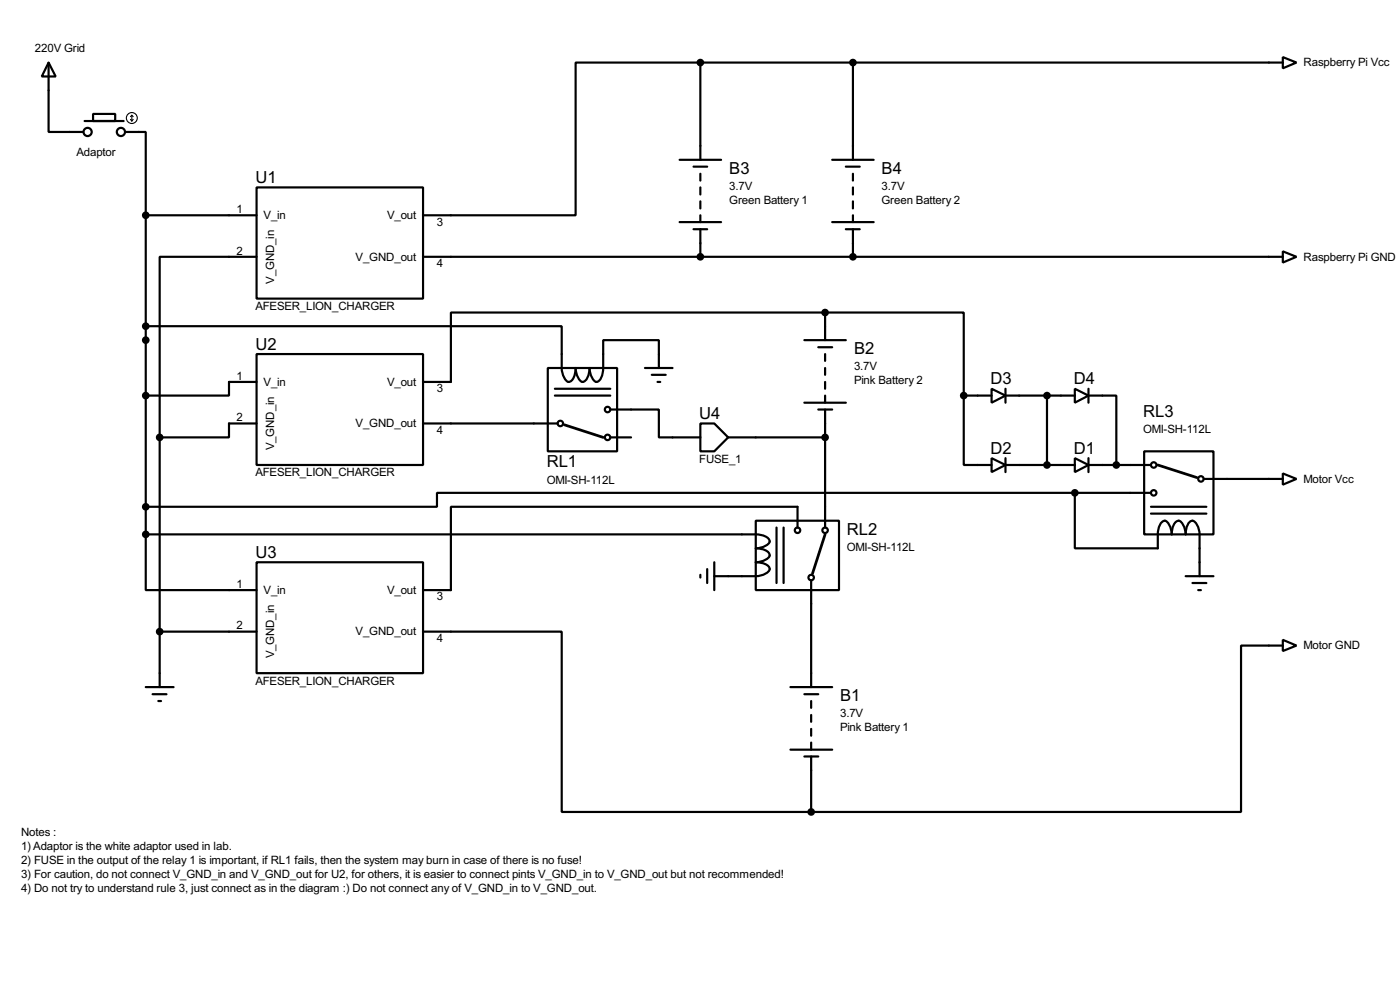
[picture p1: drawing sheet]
<svg xmlns="http://www.w3.org/2000/svg" width="256mm" height="180mm" viewBox="0 0 256 180" stroke-linecap="round" stroke-linejoin="round" font-family="sans-serif">
<g fill="none" stroke="#000" stroke-width=".4">
<path d="M8.9 11.5l1.3 2.5h-2.5zM8.9 11.5v12.7h6.4M128.3 11.5h-22.8v27.9h-28M128.3 11.5v17.8M128.3 11.5h106.7M156.3 11.5v17.8M235 10.5l2.5 1-2.5 1zM15.5 22.2h7.2M17.1 20.9h4v1.3h-4zM22.9 24.2h3.8v15.2M26.7 39.4h20.3M26.7 39.4v58.4"/>
<path d="M47 34.3h30.5v20.4h-30.5zM124.5 29.3h7.6M127.1 30.5h2.5M128.3 31.8v1.3M128.3 34.3v1.3M128.3 36.9v1.3M128.3 39.4v1.3M152.5 29.3h7.6M155 30.5h2.5M156.3 31.8v1.3M156.3 34.3v1.3M156.3 36.9v1.3"/>
<path d="M156.3 39.4v1.3M26.7 59.7h76.2v5.1a7.1 7.1 0 0 0 .4 4.3l.6 .7a.91 .91 0 0 0 1.2-.7l.4-1.7a2.75 2.75 0 0 0 1.2 2.5 2.37 2.37 0 0 0 1.3-2.5 2.75 2.75 0 0 0 1.3 2.5 1.5 1.5 0 0 0 1-1.3l.2-1.2v-5.1h10.2v5.1M47 47h-17.7v33.1M77.5 47h157.5M124.5 40.7h7.6M127.1 42h2.5M128.3 42v5M151.2 57.2h25.4v15.2M151.2 57.2h-68.6v12.7h-5.1M151.2 57.2v5.1M152.5 40.7h7.6M155 42h2.5"/>
<path d="M156.3 42v5M235 46l2.5 1-2.5 1.1zM47 64.8h30.5v20.3h-30.5zM47 69.9h-5v2.5h-15.3M47 77.5h-5v2.6h-12.7M77.5 77.5h24.7M100.4 67.4h12.7v15.2h-12.7zM101.7 72.4h10.1M101.7 71.2h10.1M111.8 75h8.9v5.1h7.6M118.2 67.4h5M119.4 68.6h2.6"/>
<path d="M120.5 69.9h.5M128.3 77.5h2.6l2.5 2.6-2.5 2.5h-2.6zM147.4 62.3h7.6M147.4 73.7h7.6M149.9 63.6h2.6M149.9 75h2.6M151.2 64.8v1.3M151.2 67.4v1.2M151.2 69.9v1.3M151.2 72.4v1.3M151.2 75v21.6M176.6 72.4v12.7h5.1"/>
<path d="M176.6 72.4h5.1M181.7 71.2l2.5 1.2-2.5 1.3zM184.2 72.4h12.7M184.2 71.2v2.5M191.8 72.4v12.7M196.9 71.2l2.5 1.2-2.5 1.3zM199.4 72.4h5.1v12.7M199.4 71.2v2.5M26.7 97.8v10.2h20.3M26.7 97.8h111.8a2.33 2.33 0 0 1 2.5 1.3 2.68 2.68 0 0 1-2.5 1.3 3.1 3.1 0 0 1 2.4 .9 .88 .88 0 0 1-.7 1.2l-1.1 .3-.6 .1a3.2 3.2 0 0 1 2.4 .9 .9 .9 0 0 1-.7 1.2l-1.1 .4-.6 .1h-7.6M29.3 80.1v45.7M111.8 80.1h3.8"/>
<path d="M133.4 80.1h17.8M138.5 95.3h15.2v12.7h-15.2zM142.3 96.6v10.1M143.6 96.6v10.1M146.1 96.6v-3.8h-63.5v15.2h-5.1M181.7 83.9l2.5 1.2-2.5 1.3zM184.2 85.1h12.7M184.2 83.9v2.5M196.9 83.9l2.5 1.2-2.5 1.3zM196.9 90.2h-116.8v2.6h-53.4M196.9 90.2v10.2h15.2a7.9 7.9 0 0 1 .4-4.3 .88 .88 0 0 1 .8-.8 .88 .88 0 0 1 .9 .8l.4 1.1 .1 .6a2.24 2.24 0 0 1 1.3-2.5 2.65 2.65 0 0 1 1.2 2.5 2.27 2.27 0 0 1 1.3-2.5 2.58 2.58 0 0 1 1.3 2.5v7.7M196.9 90.2h14"/>
<path d="M199.4 85.1h11.5M199.4 83.9v2.5M209.6 82.6h12.7v15.2h-12.7zM210.9 94h10.1M210.9 92.8h10.1M220.5 87.7h14.5M235 86.7l2.5 1-2.5 1zM29.3 115.6h17.7M47 102.9h30.5v20.3h-30.5zM77.5 115.6h25.4v33h45.7M128.3 105.2v.5M129.6 104.2v2.5"/>
<path d="M130.9 102.9v5.1M148.6 106.2v19.6M217.2 105.5h5.1M218.5 106.7h2.5M219.5 108h.5M235 117.1l2.5 1.1-2.5 1zM235 118.2h-7.6v30.4h-78.8M26.7 125.8h5.1M28 127.1h2.5M29 128.3h.5M144.8 125.8h7.7M144.8 137.2h7.7"/>
<path d="M147.4 127.1h2.5M147.4 138.5h2.5M148.6 128.3v1.3M148.6 130.9v1.2M148.6 133.4v1.3M148.6 135.9v1.3M148.6 138.5v10.1"/>
<circle cx="16" cy="24.2" r=".75"/>
<circle cx="22.1" cy="24.2" r=".75"/>
<circle cx="102.6" cy="77.5" r=".5"/>
<circle cx="111.3" cy="75" r=".5"/>
<circle cx="111.3" cy="80.1" r=".5"/>
<circle cx="146.1" cy="97.1" r=".5"/>
<circle cx="151.1" cy="97.1" r=".5"/>
<circle cx="211.3" cy="90.2" r=".5"/>
<circle cx="211.3" cy="85.1" r=".5"/>
<circle cx="220" cy="87.7" r=".5"/>
<circle cx="148.6" cy="105.7" r=".5"/>
</g>
<g fill="#000" stroke="#000" stroke-width=".4">
<circle cx="128.3" cy="11.5" r=".5"/>
<circle cx="156.2" cy="11.5" r=".5"/>
<circle cx="26.7" cy="39.4" r=".5"/>
<circle cx="26.7" cy="59.7" r=".5"/>
<circle cx="128.3" cy="47" r=".5"/>
<circle cx="151.1" cy="57.2" r=".5"/>
<circle cx="156.2" cy="47" r=".5"/>
<circle cx="26.7" cy="62.3" r=".5"/>
<circle cx="26.7" cy="72.4" r=".5"/>
<circle cx="176.5" cy="72.4" r=".5"/>
<circle cx="191.8" cy="72.4" r=".5"/>
<circle cx="26.7" cy="97.8" r=".5"/>
<circle cx="26.7" cy="92.8" r=".5"/>
<circle cx="29.2" cy="80.1" r=".5"/>
<circle cx="151.1" cy="80.1" r=".5"/>
<circle cx="191.8" cy="85.1" r=".5"/>
<circle cx="196.9" cy="90.2" r=".5"/>
<circle cx="204.5" cy="85.1" r=".5"/>
<circle cx="29.2" cy="115.6" r=".5"/>
<circle cx="148.6" cy="148.6" r=".5"/>
</g>
<g fill="none" stroke="#000" stroke-width=".2">
<path d="M23.9 21.9l.3 .3M24.2 21.1v1.1M24.2 21.1l-.3 .3M24.2 21.1l.2 .3M24.4 21.9l-.2 .3"/>
<circle cx="24.1" cy="21.6" r="1"/>
</g>
<path d="M103.4 77.8l7.1 2.3M151.2 97.8l-2.3 7.2M212.1 85.1l7.2 2.3" fill="none" stroke="#000" stroke-width=".5"/>
<g font-size="3.4">
<text x="46.8" y="33.5">U1</text>
<text x="133.6" y="31.8">B3</text>
<text x="161.5" y="31.8">B4</text>
<text x="46.8" y="64">U2</text>
<text x="156.5" y="64.8">B2</text>
<text x="181.5" y="70.4">D3</text>
<text x="196.7" y="70.4">D4</text>
<text x="128.1" y="76.7">U4</text>
<text x="209.4" y="76.2">RL3</text>
<text x="181.5" y="83.1">D2</text>
<text x="196.7" y="83.1">D1</text>
<text x="100.2" y="85.6">RL1</text>
<text x="155.2" y="97.9">RL2</text>
<text x="46.8" y="102.1">U3</text>
<text x="153.9" y="128.3">B1</text>
</g>
<g font-size="2.4">
<text x="6.4" y="9.6">220V Grid</text>
<text x="238.8" y="12.2">Raspberry Pi Vcc</text>
<text x="14" y="28.6">Adaptor</text>
<text x="133.6" y="34.7">3.7V</text>
<text x="161.5" y="34.7">3.7V</text>
<text x="43.4" y="39">1</text>
<text x="48.3" y="40.1">V_in</text>
<text x="70.9" y="40.1">V_out</text>
<text x="80.1" y="41.3">3</text>
<text x="133.6" y="37.3">Green Battery 1</text>
<text x="161.5" y="37.3">Green Battery 2</text>
<text x="43.4" y="46.6">2</text>
<text x="65.2" y="47.7">V_GND_out</text>
<text x="238.8" y="47.7">Raspberry Pi GND</text>
<text x="50.2" y="51.9" transform="rotate(-90 50.2 51.9)">V_GND_in</text>
<text x="80.1" y="48.9">4</text>
<text x="46.8" y="56.8">AFESER_LION_CHARGER</text>
<text x="43.4" y="69.5">1</text>
<text x="48.3" y="70.6">V_in</text>
<text x="70.9" y="70.6">V_out</text>
<text x="80.1" y="71.8">3</text>
<text x="156.5" y="67.7">3.7V</text>
<text x="156.5" y="70.3">Pink Battery 2</text>
<text x="43.4" y="77.1">2</text>
<text x="50.2" y="82.4" transform="rotate(-90 50.2 82.4)">V_GND_in</text>
<text x="65.2" y="78.2">V_GND_out</text>
<text x="80.1" y="79.4">4</text>
<text x="209.4" y="79.2">OMI-SH-112L</text>
<text x="46.8" y="87.2">AFESER_LION_CHARGER</text>
<text x="100.2" y="88.5">OMI-SH-112L</text>
<text x="128.1" y="84.7">FUSE_1</text>
<text x="238.8" y="88.4">Motor Vcc</text>
<text x="155.2" y="100.8">OMI-SH-112L</text>
<text x="43.4" y="107.6">1</text>
<text x="48.3" y="108.7">V_in</text>
<text x="70.9" y="108.7">V_out</text>
<text x="80.1" y="109.9">3</text>
<text x="43.4" y="115.2">2</text>
<text x="65.2" y="116.3">V_GND_out</text>
<text x="80.1" y="117.5">4</text>
<text x="238.8" y="118.9">Motor GND</text>
<text x="46.8" y="125.3">AFESER_LION_CHARGER</text>
<text x="50.2" y="120.5" transform="rotate(-90 50.2 120.5)">V_GND_in</text>
<text x="153.9" y="131.3">3.7V</text>
<text x="153.9" y="133.8">Pink Battery 1</text>
<text x="3.9" y="153.1">Notes :</text>
<text x="3.9" y="155.6">1) Adaptor is the white adaptor used in lab.</text>
<text x="3.9" y="158.2">2) FUSE in the output of the relay 1 is important, if RL1 fails, then the system may burn in case of there is no fuse!</text>
<text x="3.9" y="160.7">3) For caution, do not connect V_GND_in and V_GND_out for U2, for others, it is easier to connect pints V_GND_in to V_GND_out but not recommended!</text>
<text x="3.9" y="163.2">4) Do not try to understand rule 3, just connect as in the diagram :) Do not connect any of V_GND_in to V_GND_out.</text>
</g>
</svg>
